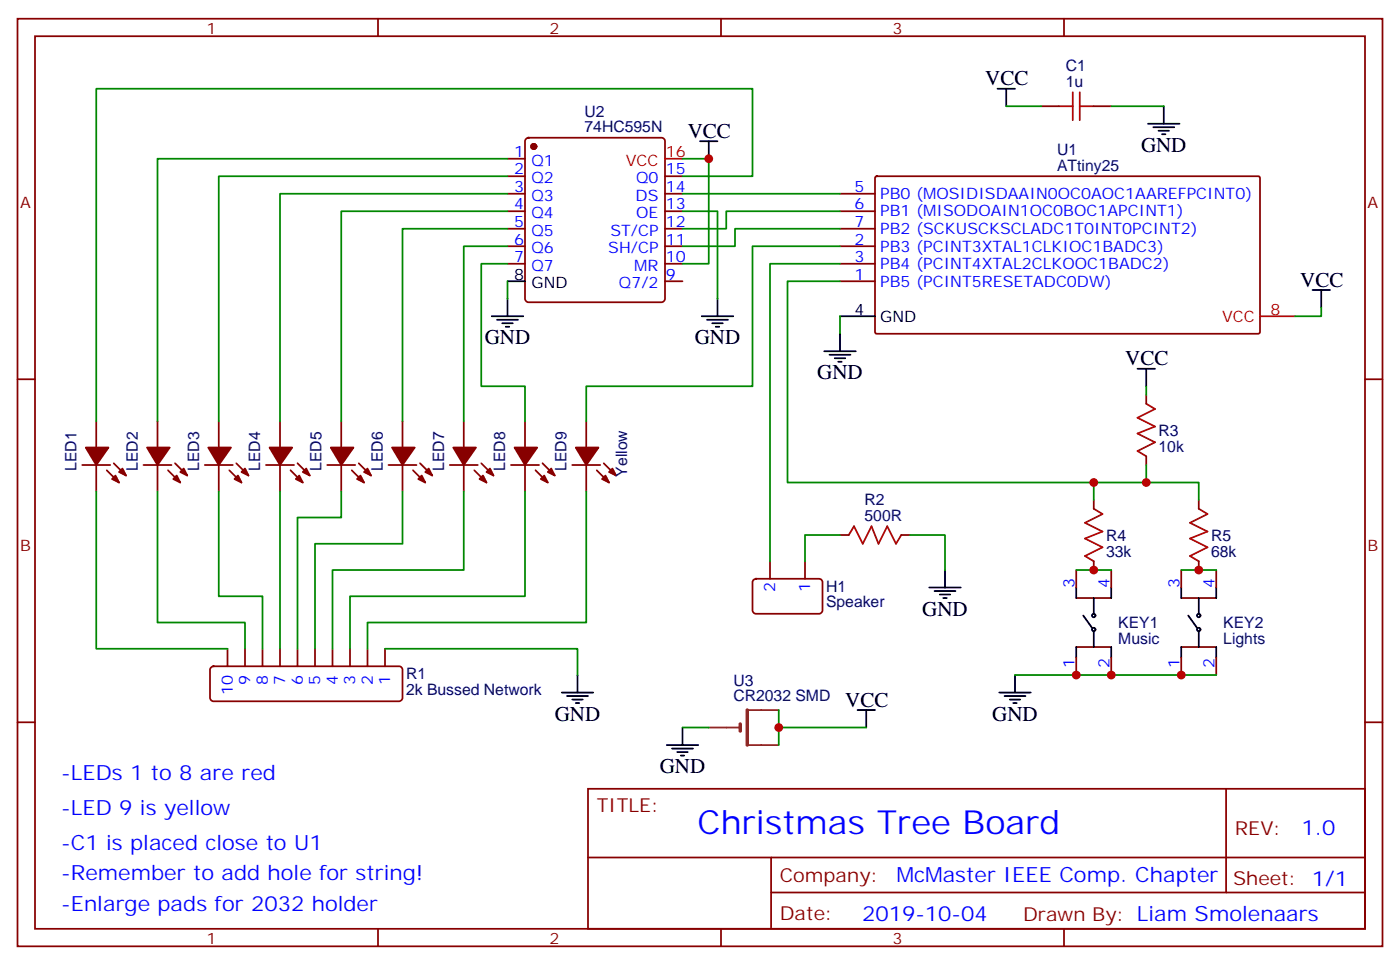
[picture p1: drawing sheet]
# Altium schematic sheet Schematic.schdoc
size 209 x 146 mm

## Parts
C1  1u  [RAD-0.1]
H1  Speaker  [HDR-2X1/2.54]
KEY1  Music  [KEY-6.0*6.0-2]
KEY2  Lights  [KEY-6.0*6.0-2]
LED1  204-10SURD/S530-A3  [LED-3MM/2.54]  (value not drawn)
LED2  204-10SURD/S530-A3  [LED-3MM/2.54]  (value not drawn)
LED3  204-10SURD/S530-A3  [LED-3MM/2.54]  (value not drawn)
LED4  204-10SURD/S530-A3  [LED-3MM/2.54]  (value not drawn)
LED5  204-10SURD/S530-A3  [LED-3MM/2.54]  (value not drawn)
LED6  204-10SURD/S530-A3  [LED-3MM/2.54]  (value not drawn)
LED7  204-10SURD/S530-A3  [LED-3MM/2.54]  (value not drawn)
LED8  204-10SURD/S530-A3  [LED-3MM/2.54]  (value not drawn)
LED9  Yellow  [LED-3MM/2.54]
R1  2k Bussed Network  [HDR-TH_10PIN-V-FEMALE-PITCH2.54]
R2  500R  [AXIAL-0.4]
R3  10k  [AXIAL-0.4]
R4  33k  [AXIAL-0.4]
R5  68k  [AXIAL-0.4]
U1  ATtiny25  [DIP8]
U2  74HC595N  [DIP16]
U3  CR2032 SMD  [CR2032 SMD HOLDER]

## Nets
GND: C1.1 KEY1.1 KEY1.2 KEY2.1 KEY2.2 R1.1 R2.2 U1.4(GND) U2.8(GND) U2.13(OE) U3.-
VCC: C1.2 R3.2 U1.8(VCC) U2.10(MR) U2.16(VCC) U3.+1(+) U3.+2(+1)
NetH1_1: H1.1 R2.1
NetH1_2: H1.2 U1.3(PB4_(PCINT4XTAL2CLKOOC1BADC2))
NetKEY1_3: KEY1.3 KEY1.4 R4.1
NetKEY2_3: KEY2.3 KEY2.4 R5.1
NetLED1_1: LED1.1(A) U2.15(Q0)
NetLED1_2: LED1.2(K) R1.10
NetLED2_1: LED2.1(A) U2.1(Q1)
NetLED2_2: LED2.2(K) R1.9
NetLED3_1: LED3.1(A) U2.2(Q2)
NetLED3_2: LED3.2(K) R1.8
NetLED4_1: LED4.1(A) U2.3(Q3)
NetLED4_2: LED4.2(K) R1.7
NetLED5_1: LED5.1(A) U2.4(Q4)
NetLED5_2: LED5.2(K) R1.6
NetLED6_1: LED6.1(A) U2.5(Q5)
NetLED6_2: LED6.2(K) R1.5
NetLED7_1: LED7.1(A) U2.6(Q6)
NetLED7_2: LED7.2(K) R1.4
NetLED8_1: LED8.1(A) U2.7(Q7)
NetLED8_2: LED8.2(K) R1.3
NetLED9_1: LED9.1(A) U1.2(PB3_(PCINT3XTAL1CLKIOC1BADC3))
NetLED9_2: LED9.2(K) R1.2
NetR3_1: R3.1 R4.2 R5.2 U1.1(PB5_(PCINT5RESETADC0DW))
NetU1_5: U1.5(PB0_(MOSIDISDAAIN0OC0AOC1AAREFPCINT0)) U2.14(DS)
NetU1_6: U1.6(PB1_(MISODOAIN1OC0BOC1APCINT1)) U2.12(ST/CP)
NetU1_7: U1.7(PB2_(SCKUSCKSCLADC1T0INT0PCINT2)) U2.11(SH/CP)

Not connected (* = marked no-connect by the designer): U2 9(Q7/2)

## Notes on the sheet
- -LEDs 1 to 8 are red
- -LED 9 is yellow
- -C1 is placed close to U1 for decoupling
- -Remember to add a hole for the string!
- -Enlarge pads for 2032 holder
